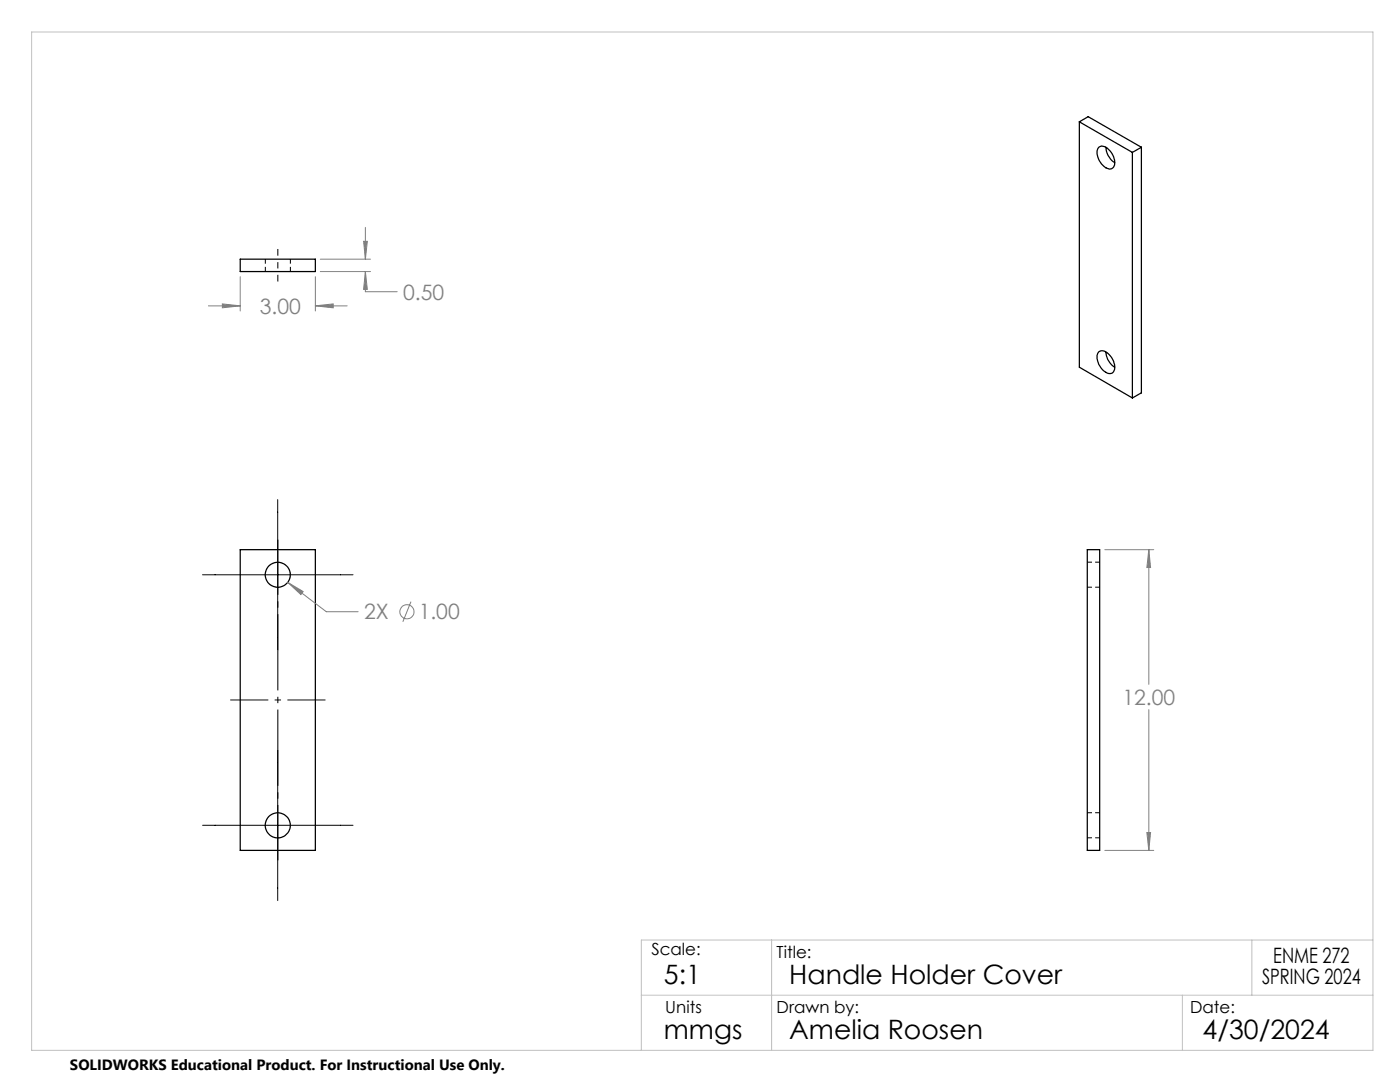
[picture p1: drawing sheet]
<svg xmlns="http://www.w3.org/2000/svg" width="279mm" height="216mm" viewBox="0 0 279 216" stroke-linecap="round" stroke-linejoin="round" font-family="sans-serif">
<g fill="none" stroke="#000" stroke-width=".25">
<path d="M215.4 24.3l10.6 6.1M215.4 24.3l1.8-1 10.6 6.1M215.4 24.3v49l10.6 6.1M219.3 29.4a1.69 1.69 0 0 1 2.3 .8 2.76 2.76 0 0 1 .5 3.3 1.69 1.69 0 0 1-2.3-.8 2.91 2.91 0 0 1-.5-3.3zM220.7 29.4a3.9 3.9 0 0 0 1.8 3.1M226 30.4v49M227.8 29.4v49l-1.8 1M227.8 29.4l-1.8 1M47.9 51.7h15v2.5h-15zM219.3 70.2a1.67 1.67 0 0 1 2.3 .8 2.53 2.53 0 0 1 .4 3.4 2.24 2.24 0 0 1-2.5-1.4 2.45 2.45 0 0 1-.2-2.8zM220.7 70.2a3.9 3.9 0 0 0 1.8 3.1M47.9 109.7h15v60h-15z"/>
<path d="M217 109.7h2.5v60h-2.5z"/>
<circle cx="55.4" cy="114.7" r="2.5"/>
<circle cx="55.4" cy="164.7" r="2.5"/>
</g>
<path d="M53 51.7v2.5M58 54.2v-2.5M217 117.2h2.5M219.5 112.2h-2.5M217 167.2h2.5M219.5 162.2h-2.5" fill="none" stroke="#000" stroke-width=".2" stroke-dasharray="1.3 .6" stroke-dashoffset=".3" stroke-linecap="butt"/>
<g fill="none" stroke="#808080" stroke-width=".2">
<path d="M47.9 55.2v6.9M62.9 55.2v6.9M63.9 54.2h10M63.9 51.7h10M72.6 48.2h.7l-.4 3.5zM72.9 54.2l.4 3.5h-.7zM72.9 54.2v4h6.4M72.9 45.4v6.3M41.6 61h6.3M44.4 60.6l3.5 .4-3.5 .4zM62.9 61l3.6-.4v.8zM62.9 61h6.4"/>
<path d="M57.4 116.2l3.1 1.8-.5 .6zM57.4 116.2l7.7 5.9h6.4M220.5 109.7h9.8M229.3 109.7l.3 3.5h-.7zM229.3 109.7v26.9M82 120.1l-1.6 4M229.3 141.6v28.1M220.5 169.7h9.8M228.9 166.1h.7l-.3 3.6z"/>
<circle cx="81.2" cy="122.1" r="1.41"/>
</g>
<path d="M55.5 171.7v-64" fill="none" stroke="#000" stroke-width=".2" stroke-dasharray="15.2 1.3 1.3 1.3" stroke-dashoffset="4.2" stroke-linecap="butt"/>
<path d="M46 139.7h19" fill="none" stroke="#000" stroke-width=".2" stroke-dasharray="15.2 1.3 1.3 1.3" stroke-dashoffset="7.6" stroke-linecap="butt"/>
<path d="M55.5 56.2v-6.5" fill="none" stroke="#000" stroke-width=".2" stroke-dasharray="15.2 1.3 1.3 1.3" stroke-dashoffset="13.9" stroke-linecap="butt"/>
<path d="M55.4 99.7v30M40.4 114.7h30M55.4 149.7v30M40.4 164.7h30" fill="none" stroke="#000" stroke-width=".2"/>
<path d="M6.3 6.4h267.7v203.2h-267.7zM128 198.6h146M154 187.6v22M236 198.6v11M249.8 187.6v11M274 187.6h-146v22" fill="none" stroke="#c0c0c0" stroke-width=".2"/>
<path d="M57.4 116.2l2.6 2.4 .5-.6zM228.9 166.1h.7l-.3 3.6zM229.3 109.7l.3 3.5h-.7zM72.9 54.2l.4 3.5h-.7zM72.6 48.2h.7l-.4 3.5zM62.9 61l3.6-.4v.8zM44.4 60.6l3.5 .4-3.5 .4z" fill="#808080"/>
<g font-size="5.3">
<text x="132.5" y="196.4">5:1</text>
<text x="157.5" y="196.4">Handle Holder Cover</text>
<text x="132.5" y="207.4">mmgs</text>
<text x="157.5" y="207.4">Amelia Roosen</text>
<text x="240" y="207.4">4/30/2024</text>
</g>
<g font-size="4.2" fill="#808080">
<text x="80.5" y="59.8">0.50</text>
<text x="51.9" y="62.6">3.00</text>
<text x="72.7" y="123.6">2X</text>
<text x="83.6" y="123.6">1.00</text>
<text x="224" y="140.7">12.00</text>
</g>
<g font-size="4.2">
<text x="251.9" y="196.4">SPRING 2024</text>
<text x="254.1" y="192.2">ENME 272</text>
</g>
<g font-size="3.3">
<text x="130" y="190.6">Scale:</text>
<text x="155" y="191.2">Title:</text>
<text x="132.8" y="202.2">Units</text>
<text x="155" y="202.2">Drawn by:</text>
<text x="237.5" y="202.2">Date:</text>
</g>
<text font-size="3" x="14" y="213.5">SOLIDWORKS Educational Product. For Instructional Use Only.</text>
</svg>
